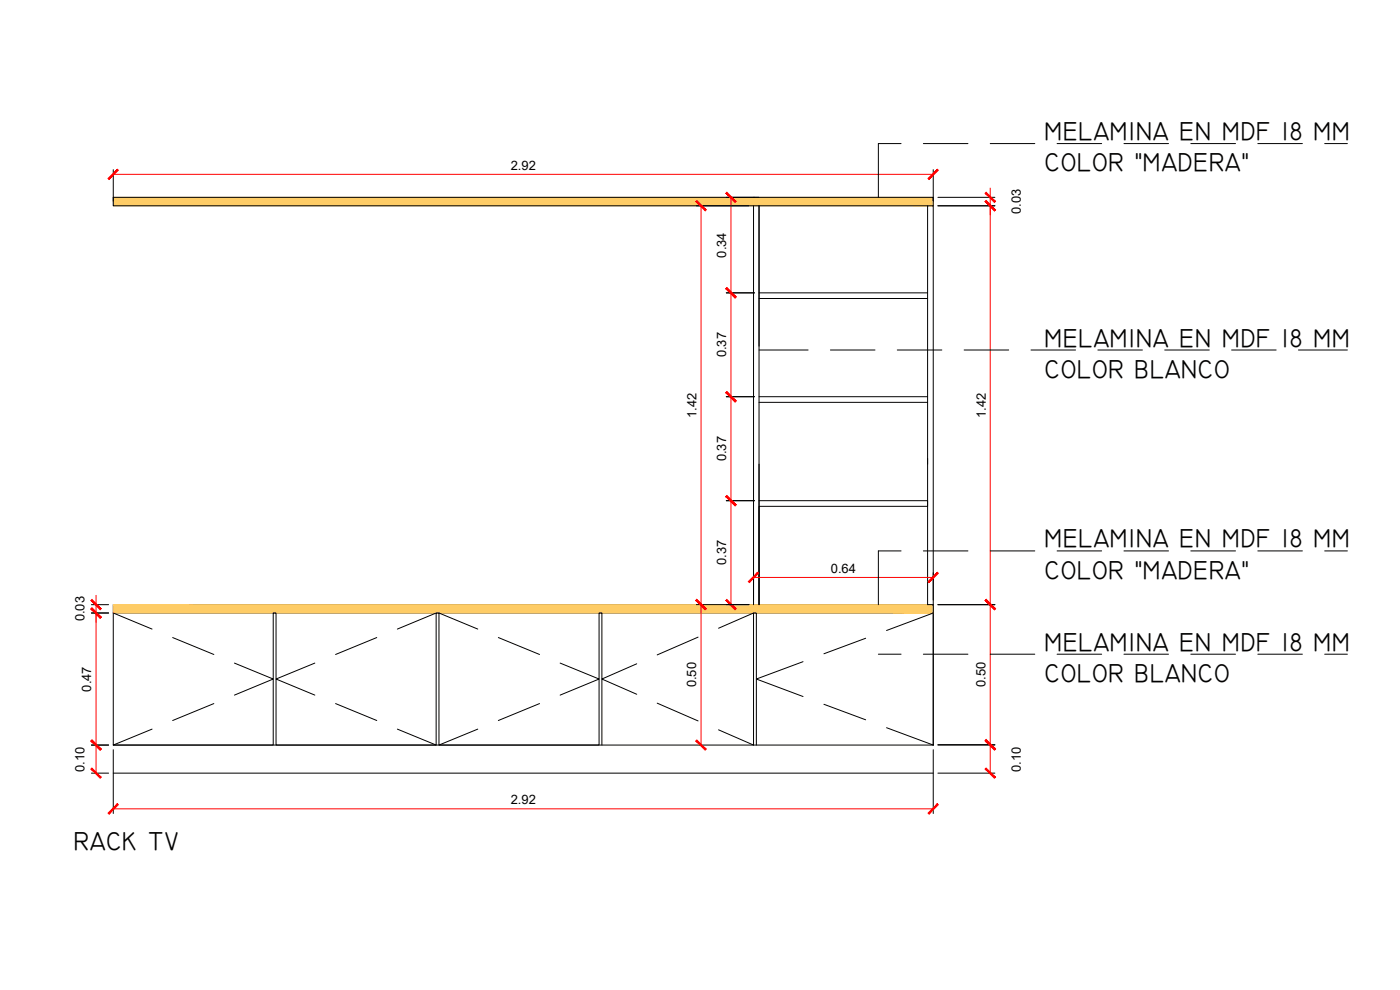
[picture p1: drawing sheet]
<svg xmlns="http://www.w3.org/2000/svg" width="420mm" height="297mm" viewBox="0 0 420 297" stroke-linecap="round" stroke-linejoin="round" font-family="sans-serif">
<!-- layer: VISTA -->
<g fill="none" stroke="#000" stroke-width=".3">
<path d="M226.1 59.2h1.7M226.1 61.8v119.6M227.8 61.8v119.6v-29.5h50.6v-1.7h-50.6M278.4 61.8v119.6h1.7v2.5h-246.1M280.1 61.8h-246.1v-2.6h246.1v164.3M227.8 89.6h50.6M227.8 87.9h50.6M227.8 119h50.6M227.8 120.7h50.6M278.4 137.6v1.7M34 181.4h246.1v42.1h-246.1zM34 223.5h48v-39.6h.8v39.6h48.1v-39.6h.8v39.6h48.1v-39.6h.8v39.6"/>
<path d="M34 232h246.1M226.1 223.5v-39.6h.9v39.6"/>
</g>
<!-- layer: CC-Cotas 1.10 -->
<g fill="#fecc66" stroke="#fecc66" stroke-width=".3">
<path d="M34 59.2l246.1 2.6v-2.6zM34 59.2l246.1 2.6h-246.1z"/>
<path d="M34 181.4l246.1 2.5v-2.5zM34 181.4l246.1 2.5h-246.1z"/>
</g>
<!-- layer: PROYECCION -->
<g fill="none" stroke="#000" stroke-width=".3">
<path d="M270.4 43.1h-6.8v16.1M277.1 43.1h13.4M297.2 43.1h13.4M317.2 43.1h13.4M337.3 43.1h13.4M357.4 43.1h13.4M377.5 43.1h13.4M397.6 43.1h6.8M227.8 105h14.7M249.2 105h13.4M269.3 105h13.4M289.3 105h13.4"/>
<path d="M309.4 105h13.4M329.5 105h13.4M349.5 105h13.4M369.6 105h13.4M389.7 105h14.7M270.4 165.3h-6.8v16.1M277.1 165.3h13.4M297.2 165.3h13.4M317.2 165.3h13.4M337.3 165.3h13.4M357.4 165.3h13.4M377.5 165.3h13.4"/>
<path d="M397.6 165.3h6.8M34 183.9l11.6 4.9M51.8 191.3l12.4 5.1M70.4 199l11.6 4.7-11.6 4.9M94.5 199l-11.7 4.7 11.7 4.9M113.1 191.3l-12.4 5.1M130.9 183.9l-11.6 4.9M131.7 183.9l11.7 4.9M149.6 191.3l12.3 5.1M168.1 199l11.7 4.7-11.7 4.9M191.1 199.2l-10.5 4.5 10.5 4.6M209.5 191.2l-12.3 5.3"/>
<path d="M226.1 183.9l-10.5 4.6M241 198.5l-14 5.2 14 5.3M259.8 191.5l-12.5 4.7M263.6 196.3h6.8M277.1 196.3h13.4M280.1 183.9l-14 5.3M297.2 196.3h13.4M317.2 196.3h13.4M337.3 196.3h13.4M357.4 196.3h13.4M377.5 196.3h13.4M397.6 196.3h6.8"/>
<path d="M45.6 218.8l-11.6 4.7M64.2 211.1l-12.4 5.1M100.7 211.1l12.4 5.1M119.3 218.8l11.6 4.7M143.4 218.8l-11.7 4.7M161.9 211.1l-12.3 5.1M197.2 211l12.3 5.3M215.6 219l10.5 4.5M247.3 211.3l12.5 4.7M266.1 218.3l14 5.2"/>
</g>
<!-- layer: CC-Cotas 1.10 -->
<g fill="none" stroke="#000" stroke-width=".3">
<path d="M34 50.9v9.5M218 59.2h8.4M280.1 50.9v9.5M281.5 59.2h17.1M209 61.8h15.7M281.5 61.8h17.1M218 87.9h8.4M218 119h8.4M218 150.2h8.4M226.1 171.9v8.1M280.1 171.9v8.1M27.4 181.4h5.2"/>
<path d="M27.4 183.9h5.2M209 181.4h15.7M281.5 181.4h17.1M27.4 232h5.2M27.4 223.5h5.2M34 224.9v19.2M280.1 224.9v19.2M281.5 232h17.1M281.5 223.5h17.1M281.5 223.4h17.1"/>
</g>
<path d="M34 52.3h246.1M219.4 59.2v122.2M297.2 56.4v167M210.4 61.8v161.7M28.8 178.6v53.4M226.1 173.3h54M297.2 223.5v8.5M34 242.7h246.1" fill="none" stroke="#f00" stroke-width=".3"/>
<!-- layer: 0 -->
<g fill="#f00" stroke="#f00" stroke-width=".3">
<path d="M296 230.4l-.3 .3 3 2.5zM295.7 230.7l3 2.5-.2 .3z"/>
<path d="M295.7 222.3l2.8 2.8 .2-.3zM295.7 222.3l.3-.3 2.7 2.8z"/>
<path d="M296 221.9l-.3 .3 3 2.4zM295.7 222.2l3 2.4-.2 .3z"/>
<path d="M295.7 180.2l2.8 2.8 .2-.3zM295.7 180.2l.3-.3 2.7 2.8z"/>
<path d="M296 179.9l-.3 .3 3 2.5zM295.7 180.2l3 2.5-.2 .3z"/>
<path d="M295.7 60.5l2.8 2.8 .2-.3zM295.7 60.5l.3-.3 2.7 2.8z"/>
<path d="M295.7 60.5l2.8 2.8 .2-.3zM295.7 60.5l.3-.3 2.7 2.8z"/>
<path d="M296 57.7l-.3 .3 3 2.4zM295.7 58l3 2.4-.2 .3z"/>
<path d="M27.6 179.9l-.3 .3 3.1 2.5zM27.3 180.2l3.1 2.5-.3 .3z"/>
<path d="M27.3 182.7l2.8 2.8 .3-.3zM27.3 182.7l.3-.3 2.8 2.8z"/>
<path d="M27.3 182.7l2.8 2.8 .3-.3zM27.3 182.7l.3-.3 2.8 2.8z"/>
<path d="M27.6 222l-.3 .3 3.1 2.5zM27.3 222.3l3.1 2.5-.3 .3z"/>
<path d="M27.3 222.3l2.8 2.8 .3-.3zM27.3 222.3l.3-.3 2.8 2.8z"/>
<path d="M27.6 230.4l-.3 .3 3.1 2.5zM27.3 230.7l3.1 2.5-.3 .3z"/>
<path d="M35.2 241.2l-2.5 3 2.8-2.7zM35.2 241.2l-2.5 3-.3-.2z"/>
<path d="M278.5 244l.3 .2 2.5-3zM281.3 241.2l.3 .3-2.8 2.7z"/>
<path d="M278.5 174.5l.3 .3 2.5-3.1zM281.3 171.7l.3 .3-2.8 2.8z"/>
<path d="M227.4 171.7l-2.5 3.1 2.8-2.8zM224.6 174.5l2.8-2.8-2.5 3.1z"/>
<path d="M218.1 179.9l-.3 .3 3.1 2.5zM217.8 180.2l3.1 2.5-.3 .3z"/>
<path d="M217.8 149l2.8 2.8 .3-.3zM217.8 149l.3-.3 2.8 2.8z"/>
<path d="M218.1 148.7l-.3 .3 3.1 2.5zM217.8 149l3.1 2.5-.3 .3z"/>
<path d="M217.8 117.8l2.8 2.8 .3-.3zM217.8 117.8l.3-.3 2.8 2.8z"/>
<path d="M218.1 117.5l-.3 .3 3.1 2.5zM217.8 117.8l3.1 2.5-.3 .3z"/>
<path d="M217.8 86.6l2.8 2.8 .3-.3zM217.8 86.6l.3-.3 2.8 2.8z"/>
<path d="M218.1 86.3l-.3 .3 3.1 2.5zM217.8 86.6l3.1 2.5-.3 .3z"/>
<path d="M217.8 58l2.8 2.7 .3-.3zM217.8 58l.3-.3 2.8 2.7z"/>
<path d="M35.2 50.8l-2.5 3 2.8-2.7zM32.4 53.5l2.8-2.7-2.5 3z"/>
<path d="M278.5 53.5l.3 .3 2.5-3zM281.3 50.8l.3 .3-2.8 2.7z"/>
<path d="M208.8 60.5l2.8 2.8 .3-.3zM208.8 60.5l.3-.3 2.8 2.8z"/>
<path d="M209.1 179.9l-.3 .3 3.1 2.5zM208.8 180.2l3.1 2.5-.3 .3z"/>
<path d="M208.8 180.2l2.8 2.8 .3-.3zM208.8 180.2l.3-.3 2.8 2.8z"/>
<path d="M209.1 222l-.3 .3 3.1 2.5zM208.8 222.3l3.1 2.5-.3 .3z"/>
</g>
<g font-size="7.8">
<text x="313.4" y="42">MELAMINA EN MDF 18 MM</text>
<text x="313.4" y="51.4">COLOR &quot;MADERA&quot;</text>
<text x="313.4" y="104">MELAMINA EN MDF 18 MM</text>
<text x="313.4" y="113.4">COLOR BLANCO</text>
<text x="313.4" y="164.2">MELAMINA EN MDF 18 MM</text>
<text x="313.4" y="173.6">COLOR &quot;MADERA&quot;</text>
<text x="313.4" y="195.2">MELAMINA EN MDF 18 MM</text>
<text x="313.4" y="204.6">COLOR BLANCO</text>
<text x="22.2" y="255">RACK TV</text>
</g>
<g font-size="3.9">
<text x="153.3" y="50.9">2.92</text>
<text x="306.3" y="64.2" transform="rotate(-90 306.3 64.2)">0.03</text>
<text x="217.9" y="77.3" transform="rotate(-90 217.9 77.3)">0.34</text>
<text x="217.9" y="107.2" transform="rotate(-90 217.9 107.2)">0.37</text>
<text x="209" y="125.5" transform="rotate(-90 209 125.5)">1.42</text>
<text x="295.8" y="125.5" transform="rotate(-90 295.8 125.5)">1.42</text>
<text x="217.9" y="138.4" transform="rotate(-90 217.9 138.4)">0.37</text>
<text x="217.9" y="169.6" transform="rotate(-90 217.9 169.6)">0.37</text>
<text x="249.3" y="171.8">0.64</text>
<text x="25.3" y="186.5" transform="rotate(-90 25.3 186.5)">0.03</text>
<text x="27.4" y="207.5" transform="rotate(-90 27.4 207.5)">0.47</text>
<text x="209" y="206.2" transform="rotate(-90 209 206.2)">0.50</text>
<text x="295.7" y="206.2" transform="rotate(-90 295.7 206.2)">0.50</text>
<text x="25.3" y="231.5" transform="rotate(-90 25.3 231.5)">0.10</text>
<text x="306.3" y="231.5" transform="rotate(-90 306.3 231.5)">0.10</text>
<text x="153.3" y="241.2">2.92</text>
</g>
</svg>
